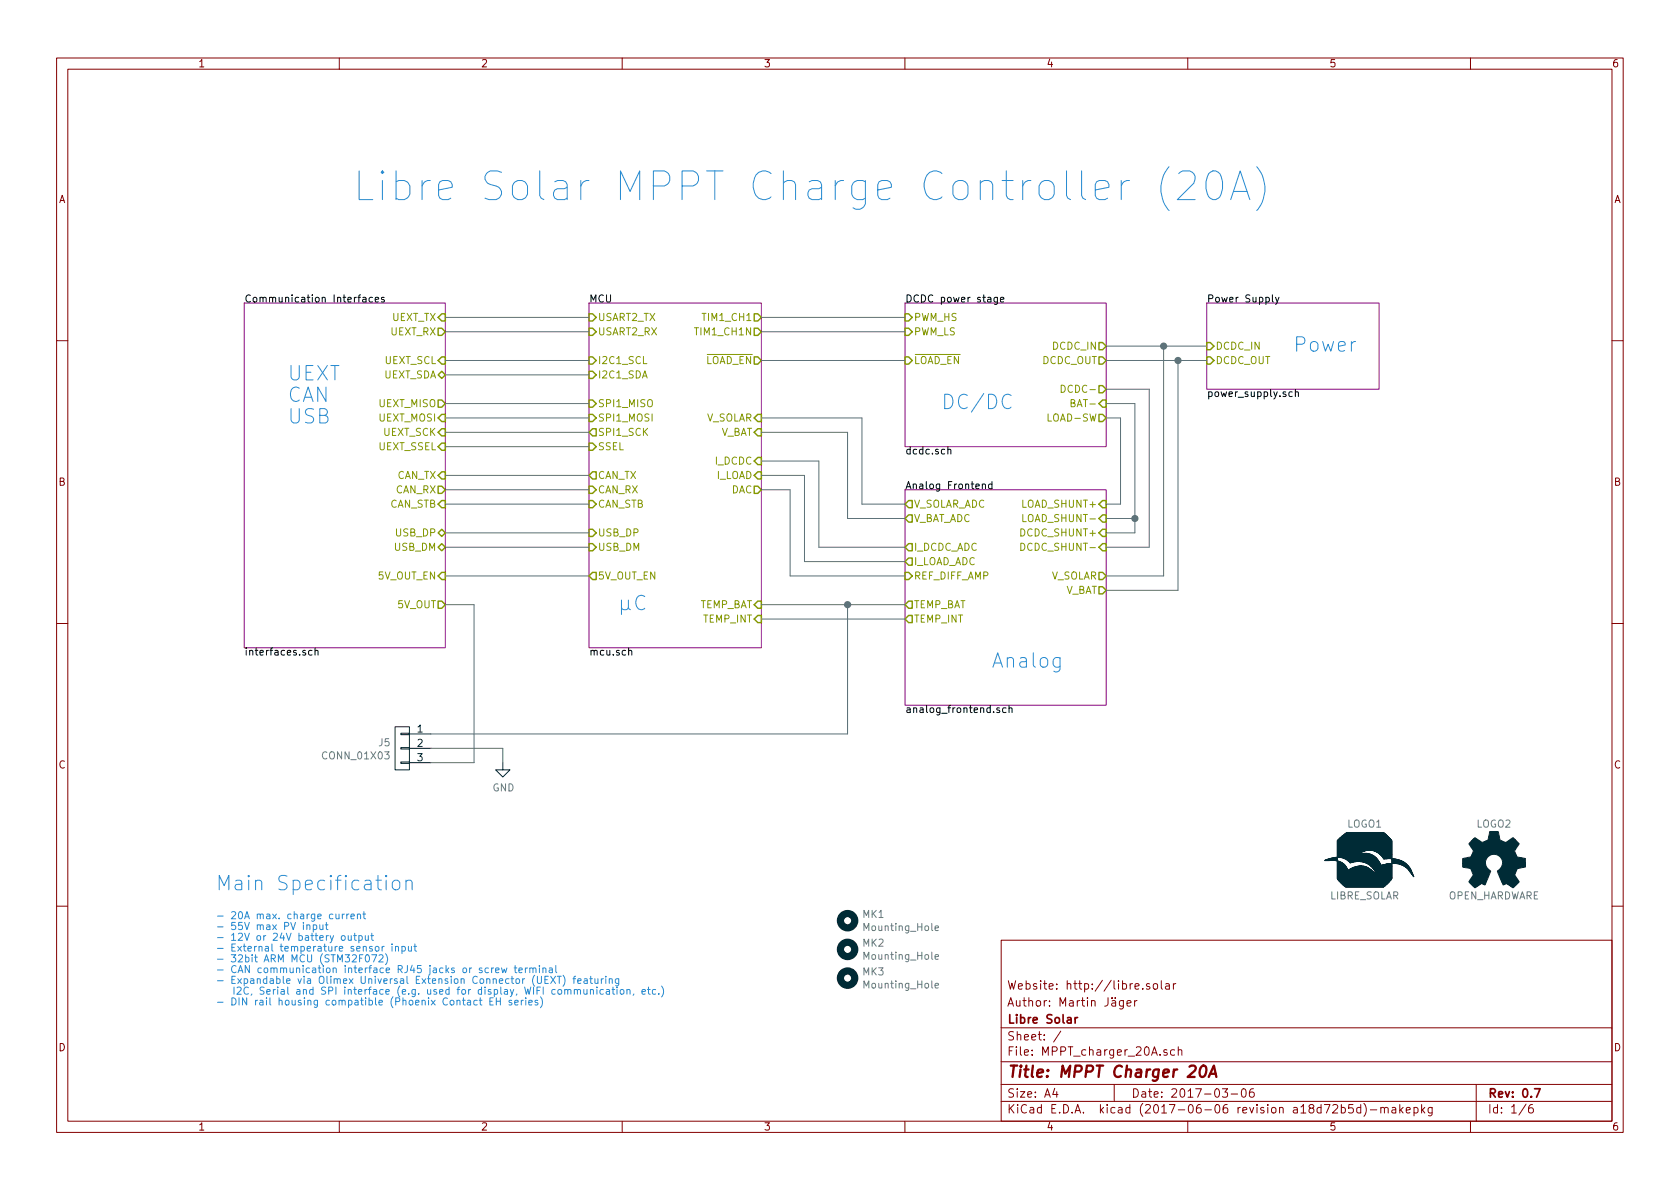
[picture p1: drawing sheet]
EESchema Schematic File Version 2
LIBS:MPPT_charger_20A-rescue
LIBS:LibreSolar
LIBS:IEC-60617
LIBS:power
LIBS:device
LIBS:regul
LIBS:switches
LIBS:conn
LIBS:logo
LIBS:mechanical
LIBS:MPPT_charger_20A-cache
EELAYER 26 0
EELAYER END
$Descr A4 11693 8268
encoding utf-8
Sheet 1 6
Title "MPPT Charger 20A"
Date "2017-03-06"
Rev "0.7"
Comp "Libre Solar"
Comment1 "Author: Martin Jäger"
Comment2 "Website: http://libre.solar"
Comment3 ""
Comment4 ""
$EndDescr
$Sheet
S 6300 2100 1400 1000
U 58A68DC9
F0 "DCDC power stage" 50
F1 "dcdc.sch" 50
F2 "PWM_HS" I L 6300 2200 50 
F3 "PWM_LS" I L 6300 2300 50 
F4 "~LOAD_EN" I L 6300 2500 50 
F5 "BAT-" I R 7700 2800 50 
F6 "DCDC_OUT" O R 7700 2500 50 
F7 "DCDC_IN" O R 7700 2400 50 
F8 "LOAD-SW" O R 7700 2900 50 
F9 "DCDC-" O R 7700 2700 50 
$EndSheet
$Sheet
S 4100 2100 1200 2400
U 58A68DCB
F0 "MCU" 50
F1 "mcu.sch" 50
F2 "TIM1_CH1N" O R 5300 2300 50 
F3 "TIM1_CH1" O R 5300 2200 50 
F4 "V_BAT" I R 5300 3000 50 
F5 "V_SOLAR" I R 5300 2900 50 
F6 "~LOAD_EN" O R 5300 2500 50 
F7 "I_LOAD" I R 5300 3300 50 
F8 "I_DCDC" I R 5300 3200 50 
F9 "CAN_TX" O L 4100 3300 50 
F10 "CAN_RX" I L 4100 3400 50 
F11 "I2C1_SDA" I L 4100 2600 50 
F12 "I2C1_SCL" I L 4100 2500 50 
F13 "SPI1_MOSI" I L 4100 2900 50 
F14 "SPI1_MISO" I L 4100 2800 50 
F15 "SPI1_SCK" O L 4100 3000 50 
F16 "SSEL" I L 4100 3100 50 
F17 "USB_DM" I L 4100 3800 50 
F18 "USB_DP" I L 4100 3700 50 
F19 "CAN_STB" I L 4100 3500 50 
F20 "USART2_RX" I L 4100 2300 50 
F21 "USART2_TX" I L 4100 2200 50 
F22 "TEMP_INT" I R 5300 4300 50 
F23 "TEMP_BAT" I R 5300 4200 50 
F24 "DAC" O R 5300 3400 50 
F25 "5V_OUT_EN" O L 4100 4000 50 
$EndSheet
$Sheet
S 8400 2100 1200 600 
U 58C18D5C
F0 "Power Supply" 50
F1 "power_supply.sch" 50
F2 "DCDC_OUT" I L 8400 2500 50 
F3 "DCDC_IN" I L 8400 2400 50 
$EndSheet
Wire Wire Line
	5300 2200 6300 2200
Wire Wire Line
	6300 2300 5300 2300
$Sheet
S 1700 2100 1400 2400
U 58BE3089
F0 "Communication Interfaces" 50
F1 "interfaces.sch" 50
F2 "UEXT_RX" O R 3100 2300 50 
F3 "UEXT_MOSI" I R 3100 2900 50 
F4 "UEXT_SSEL" I R 3100 3100 50 
F5 "UEXT_MISO" O R 3100 2800 50 
F6 "UEXT_SCK" I R 3100 3000 50 
F7 "UEXT_SCL" I R 3100 2500 50 
F8 "UEXT_SDA" B R 3100 2600 50 
F9 "UEXT_TX" I R 3100 2200 50 
F10 "USB_DM" B R 3100 3800 50 
F11 "USB_DP" B R 3100 3700 50 
F12 "CAN_RX" O R 3100 3400 50 
F13 "CAN_TX" I R 3100 3300 50 
F14 "CAN_STB" I R 3100 3500 50 
F15 "5V_OUT" O R 3100 4200 50 
F16 "5V_OUT_EN" I R 3100 4000 50 
$EndSheet
Wire Wire Line
	3100 2200 4100 2200
Wire Wire Line
	4100 2300 3100 2300
Wire Wire Line
	3100 3000 4100 3000
Wire Wire Line
	4100 2900 3100 2900
Wire Wire Line
	3100 2800 4100 2800
Wire Wire Line
	4100 3300 3100 3300
Wire Wire Line
	3100 3400 4100 3400
Wire Wire Line
	3100 3700 4100 3700
Text Notes 2450 1400 0    200  ~ 0
Libre Solar MPPT Charge Controller (20A)
Text Notes 1500 6200 0    100  ~ 0
Main Specification
Text Notes 1500 7000 0    50   ~ 0
- 20A max. charge current\n- 55V max PV input\n- 12V or 24V battery output\n- External temperature sensor input\n- 32bit ARM MCU (STM32F072)\n- CAN communication interface RJ45 jacks or screw terminal\n- Expandable via Olimex Universal Extension Connector (UEXT) featuring\n   I2C, Serial and SPI interface (e.g. used for display, WIFI communication, etc.)\n- DIN rail housing compatible (Phoenix Contact EH series)\n
$Comp
L OPEN_HARDWARE_1 LOGO2
U 1 1
P 10400 6000
F 0 "LOGO2" H 10400 6275 50  0000 C CNN
F 1 "OPEN_HARDWARE" H 10400 5775 50  0000 C CNN
F 2 "Symbols:OSHW-Logo_5.7x6mm_SilkScreen" H 10400 6000 60  0001 C CNN
F 3 "" H 10400 6000 60  0001 C CNN
	1    10400 6000
	1    0    0    -1  
$EndComp
$Comp
L LIBRE_SOLAR LOGO1
U 1 1
P 9500 6000
F 0 "LOGO1" H 9500 6275 50  0000 C CNN
F 1 "LIBRE_SOLAR" H 9500 5775 50  0000 C CNN
F 2 "LibreSolar:LIBRESOLAR_LOGO" H 9520 5990 60  0001 C CNN
F 3 "" H 9520 5990 60  0001 C CNN
	1    9500 6000
	1    0    0    -1  
$EndComp
Wire Wire Line
	7700 2400 8400 2400
Wire Wire Line
	7700 2500 8400 2500
$Sheet
S 6300 3400 1400 1500
U 58E22D17
F0 "Analog Frontend" 50
F1 "analog_frontend.sch" 50
F2 "V_BAT" O R 7700 4100 50 
F3 "V_SOLAR" O R 7700 4000 50 
F4 "TEMP_BAT" O L 6300 4200 50 
F5 "TEMP_INT" O L 6300 4300 50 
F6 "DCDC_SHUNT+" I R 7700 3700 50 
F7 "LOAD_SHUNT+" I R 7700 3500 50 
F8 "LOAD_SHUNT-" I R 7700 3600 50 
F9 "DCDC_SHUNT-" I R 7700 3800 50 
F10 "V_SOLAR_ADC" O L 6300 3500 50 
F11 "V_BAT_ADC" O L 6300 3600 50 
F12 "I_LOAD_ADC" O L 6300 3900 50 
F13 "I_DCDC_ADC" O L 6300 3800 50 
F14 "REF_DIFF_AMP" I L 6300 4000 50 
$EndSheet
Text Notes 2000 2950 0    100  ~ 0
UEXT\nCAN\nUSB
Wire Wire Line
	5300 2500 6300 2500
Text Notes 6550 2850 0    100  ~ 0
DC/DC
Text Notes 4300 4250 0    100  ~ 0
µC
Text Notes 6900 4650 0    100  ~ 0
Analog
Text Notes 9000 2450 0    100  ~ 0
Power
Wire Wire Line
	5300 2900 6000 2900
Wire Wire Line
	6000 2900 6000 3500
Wire Wire Line
	6000 3500 6300 3500
Wire Wire Line
	6300 3600 5900 3600
Wire Wire Line
	5900 3600 5900 3000
Wire Wire Line
	5900 3000 5300 3000
Wire Wire Line
	5300 3200 5700 3200
Wire Wire Line
	5700 3200 5700 3800
Wire Wire Line
	5700 3800 6300 3800
Wire Wire Line
	6300 3900 5600 3900
Wire Wire Line
	5600 3900 5600 3300
Wire Wire Line
	5600 3300 5300 3300
Wire Wire Line
	5300 3400 5500 3400
Wire Wire Line
	5500 3400 5500 4000
Wire Wire Line
	5500 4000 6300 4000
Wire Wire Line
	6300 4200 5300 4200
Wire Wire Line
	5300 4300 6300 4300
Wire Wire Line
	3100 3800 4100 3800
Wire Wire Line
	3100 3100 4100 3100
Wire Wire Line
	4100 2600 3100 2600
Wire Wire Line
	3100 2500 4100 2500
Wire Wire Line
	3100 3500 4100 3500
Wire Wire Line
	7700 2800 7900 2800
Wire Wire Line
	7700 2900 7800 2900
Wire Wire Line
	7700 2700 8000 2700
Wire Wire Line
	7800 2900 7800 3500
Wire Wire Line
	7800 3500 7700 3500
Wire Wire Line
	7700 3600 7900 3600
Wire Wire Line
	7900 2800 7900 3700
Wire Wire Line
	7900 3700 7700 3700
Connection ~ 7900 3600
Wire Wire Line
	7700 3800 8000 3800
Wire Wire Line
	8000 3800 8000 2700
Wire Wire Line
	8100 2400 8100 4000
Wire Wire Line
	8100 4000 7700 4000
Connection ~ 8100 2400
Wire Wire Line
	8200 2500 8200 4100
Wire Wire Line
	8200 4100 7700 4100
Connection ~ 8200 2500
$Comp
L Mounting_Hole MK1
U 1 1
P 5900 6400
F 0 "MK1" H 6000 6446 50  0000 L CNN
F 1 "Mounting_Hole" H 6000 6355 50  0000 L CNN
F 2 "Mounting_Holes:MountingHole_3.2mm_M3" H 5900 6400 50  0001 C CNN
F 3 "" H 5900 6400 50  0001 C CNN
	1    5900 6400
	1    0    0    -1  
$EndComp
$Comp
L Mounting_Hole MK2
U 1 1
P 5900 6600
F 0 "MK2" H 6000 6646 50  0000 L CNN
F 1 "Mounting_Hole" H 6000 6555 50  0000 L CNN
F 2 "Mounting_Holes:MountingHole_3.2mm_M3" H 5900 6600 50  0001 C CNN
F 3 "" H 5900 6600 50  0001 C CNN
	1    5900 6600
	1    0    0    -1  
$EndComp
$Comp
L Mounting_Hole MK3
U 1 1
P 5900 6800
F 0 "MK3" H 6000 6846 50  0000 L CNN
F 1 "Mounting_Hole" H 6000 6755 50  0000 L CNN
F 2 "Mounting_Holes:MountingHole_3.2mm_M3" H 5900 6800 50  0001 C CNN
F 3 "" H 5900 6800 50  0001 C CNN
	1    5900 6800
	1    0    0    -1  
$EndComp
$Comp
L CONN_01X03 J5
U 1 1
P 2800 5200
F 0 "J5" H 2878 5241 50  0000 L CNN
F 1 "CONN_01X03" H 2878 5150 50  0000 L CNN
F 2 "LibreSolar:Phoenix_Contact_MC_1,5_3-G-3,81" H 2800 5200 50  0001 C CNN
F 3 "" H 2800 5200 50  0001 C CNN
F 4 "Phoenix Contact" H 0   0   60  0001 C CNN "Manufacturer"
F 5 "1803280" H 0   0   60  0001 C CNN "PartNumber"
	1    2800 5200
	-1   0    0    -1  
$EndComp
$Comp
L GND #PWR01
U 1 1
P 3500 5300
F 0 "#PWR01" H 3500 5050 50  0001 C CNN
F 1 "GND" H 3505 5127 50  0000 C CNN
F 2 "" H 3500 5300 50  0001 C CNN
F 3 "" H 3500 5300 50  0001 C CNN
	1    3500 5300
	1    0    0    -1  
$EndComp
Wire Wire Line
	3000 5100 5900 5100
Wire Wire Line
	5900 5100 5900 4200
Connection ~ 5900 4200
Wire Wire Line
	3000 5200 3500 5200
Wire Wire Line
	3500 5200 3500 5300
Wire Wire Line
	3100 4200 3300 4200
Wire Wire Line
	3300 4200 3300 5300
Wire Wire Line
	3300 5300 3000 5300
Wire Wire Line
	3100 4000 4100 4000
$EndSCHEMATC
